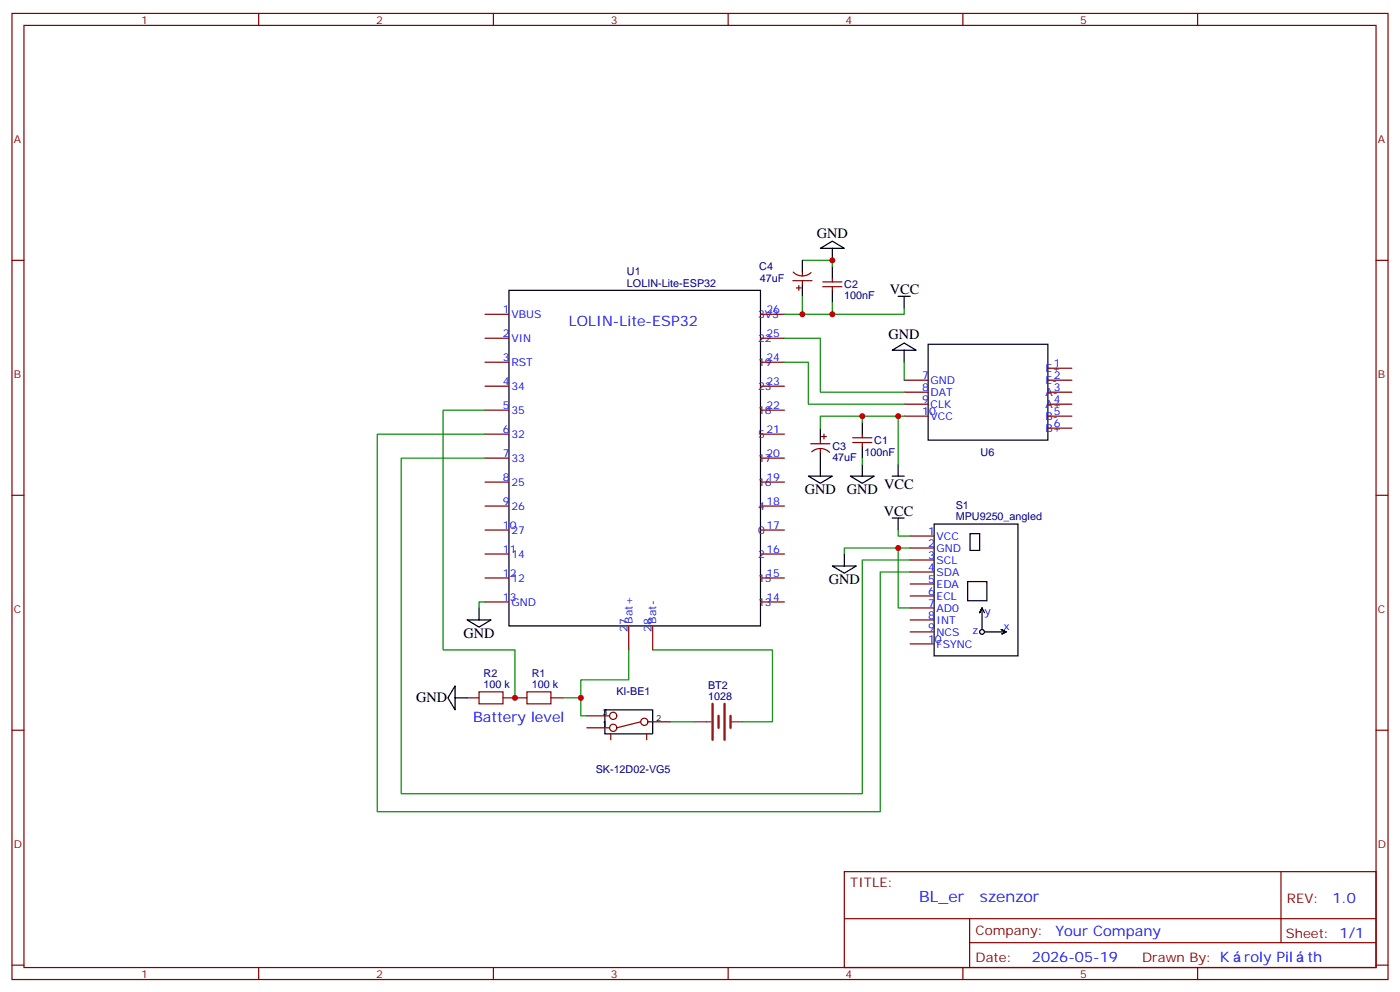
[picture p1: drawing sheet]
<svg xmlns="http://www.w3.org/2000/svg" width="412mm" height="292mm" viewBox="0 0 412 292" stroke-linecap="round" stroke-linejoin="round" font-family="sans-serif">
<g fill="none" stroke="#870000" stroke-width=".35">
<path d="M3.5 4h405.4v284.3h-405.4zM7.1 7.5h398.2v277.3h-398.2zM76.2 4v3.5M145.3 4v3.5M214.5 4v3.5M283.6 4v3.5M352.8 4v3.5M3.5 76.6h3.6M405.3 76.6h3.6M142.9 92.5h7M142.9 99.6h7M224 92.5h7.1"/>
<path d="M224 99.6h7.1M233.5 82.6h5.7M233.7 80.1a3.8 3.8 0 0 0 5.2 .1M234.6 84.7h1.4M235.3 84v1.4M236.4 80.2v1M236.4 82.6v1.1M242.4 84.4h5.6M242.4 83h5.6M245.2 81.9v1.1M245.2 84.4v1M142.9 106.6h7"/>
<path d="M142.9 113.7h7M224 106.6h7.1M224 113.7h7.1M266.3 111.9h7.1M266.3 115.4h7.1M266.3 119h7.1M308.7 108.4h7M308.7 111.9h7M308.7 115.4h7M308.7 119h7M142.9 120.7h7M142.9 127.8h7"/>
<path d="M142.9 134.8h7M224 120.7h7.1M224 127.8h7.1M224 134.8h7.1M238.8 130.6h5.7M239.1 133a3.8 3.8 0 0 1 5.3 .1M241.7 129.5v1.1M241.7 132v1.1M242 128.5h1.4M242.7 127.8v1.4M251.2 130.2h5.6M251.2 128.8h5.6"/>
<path d="M254 127.8v1M254 130.2v1.1M266.3 122.5h7.1M308.7 122.5h7M308.7 126h7M3.5 145.8h3.6M142.9 141.9h7M142.9 148.9h7M142.9 156h7M224 141.9h7.1M224 148.9h7.1M224 156h7.1"/>
<path d="M268.1 157.8h7.1M405.3 145.8h3.6M142.9 163.1h7M142.9 170.1h7M142.9 177.2h7M224 163.1h7.1M224 170.1h7.1M224 177.2h7.1M268.1 161.3h7.1M268.1 164.8h7.1M268.1 168.3h7.1M268.1 171.9h7.1"/>
<path d="M268.1 175.4h7.1M268.1 178.9h7.1M185.2 184.2v7.1M192.3 184.2v7.1M268.1 182.5h7.1M268.1 186h7.1M268.1 189.5h7.1M3.5 214.9h3.6M137.6 205.4h3.5M141.1 203.6h7.1v3.6h-7.1zM148.2 205.4h7M155.2 203.6h7.1v3.6h-7.1z"/>
<path d="M162.3 205.4h3.5M172.9 210.7h6.7M172.9 214.2h6.7M179.9 216v1.7M188.7 212.4l-7 1.8M190.5 216v1.7M190.9 212.4h6.7M405.3 214.9h3.6M248.7 256.5h156.6v28.3h-156.6zM377.3 256.6v20.8M248.7 270.4h156.5M285.6 277.4h119.6"/>
<path d="M285.6 270.4v14.1M3.5 284.1h3.6M76.2 284.8v3.5M145.3 284.8v3.5M214.5 284.8v3.5M283.6 284.8v3.5M352.8 284.8v3.5M405.3 284.1h3.6"/>
<circle cx="180.6" cy="214.2" r="1.06"/>
<circle cx="180.6" cy="210.7" r="1.06"/>
<circle cx="189.8" cy="212.4" r="1.06"/>
</g>
<g fill="none" stroke="#000" stroke-width=".35">
<path d="M236.4 76.6v3.6M241.7 73.1l3.5-2.1 3.5 2.1zM245.2 73.1v3.5M245.2 78.4v3.5M149.9 85.4h74.1v98.8h-74.1zM236.4 83.7v3.5M245.2 85.4v3.6M264.6 87.2h3.5M266.3 87.2v3.5M262.8 103.1l3.5-2.1 3.6 2.1zM266.3 103.1v3.5M273.4 101.3h35.3v28.2h-35.3z"/>
<path d="M241.7 126v3.5M241.7 133.1v7M254 124.2v3.6M254 131.3v3.5M254 136.6v3.5M264.6 136.6v3.5M238.1 140.1h7.1l-3.5 2.1zM250.5 140.1h7l-3.5 2.1zM262.8 140.1h3.5M262.8 152.5h3.5M264.6 152.5v3.5M275.2 154.2h24.7v38.8h-24.7z"/>
<path d="M285.8 157.1h2.8v4.9h-2.8zM141.1 178.9v3.6M245.2 166.6h7l-3.5 2.1zM248.7 163.1v3.5M285 171.2h5.7v5.6h-5.7zM137.6 182.5h7l-3.5 2.1zM290 180.3l-.7-1.4-.7 1.4 .7-1.4v6.4M290 186h6.3M294.9 185.3l1.4 .7-1.4 .7 1.4-.7zM134.1 201.9v7l-2.2-3.5zM134.1 205.4h3.5M178.2 208.9h14.1v7.1h-14.1z"/>
<circle cx="289.3" cy="186" r=".71"/>
</g>
<path d="M209.9 207.2v10.5M211.7 210.7v3.5M213.4 207.2v10.5M215.2 210.7v3.5" fill="none" stroke="#8c2424" stroke-width=".71"/>
<path d="M204.6 212.4h4.9M215.2 212.4h3.5" fill="none" stroke="#8c2424" stroke-width=".35"/>
<g fill="none" stroke="#008700" stroke-width=".35">
<path d="M236.4 76.6h8.8v1.8M231.1 99.6h10.6v15.8h24.6M236.4 87.2v5.3M245.2 89v3.5M266.3 90.7v1.8h-35.2M231.1 106.6h7v12.4h28.2M266.3 106.6v5.3M142.9 127.8h-31.8v111.1h148.2v-70.6h8.8M142.9 134.8h-24.7v98.8h135.8v-68.8h14.1M142.9 120.7h-12.4v70.6h21.2v14.1M254 122.5h-12.3v3.5M254 134.8v1.8"/>
<path d="M264.6 122.5h-10.6v1.7M266.3 122.5h-1.7v14.1M264.6 156v1.8h3.5M142.9 177.2h-1.8v1.7M264.6 161.3h-15.9v1.8M268.1 161.3h-3.5v17.6h3.5M185.2 191.3v8.8h-14.1v10.6h1.8M192.3 191.3h35.2v21.1h-8.8M165.8 205.4h5.3M197.6 212.4h7"/>
</g>
<g fill="#c00">
<circle cx="245.2" cy="92.5" r=".88"/>
<circle cx="264.6" cy="122.5" r=".88"/>
<circle cx="264.6" cy="161.3" r=".88"/>
<circle cx="254" cy="122.5" r=".88"/>
<circle cx="236.4" cy="92.5" r=".88"/>
<circle cx="245.2" cy="76.6" r=".88"/>
<circle cx="171.1" cy="205.4" r=".88"/>
<circle cx="151.7" cy="205.4" r=".88"/>
</g>
<g font-size="4.6" fill="#00f">
<text x="270.8" y="265.6">BL_er</text>
<text x="288.7" y="265.6">szenzor</text>
</g>
<g font-size="4.2">
<text x="240.6" y="69.9">GND</text>
<text x="262.1" y="86.5">VCC</text>
<text x="261.7" y="99.7">GND</text>
<text x="237.1" y="145.4">GND</text>
<text x="249.4" y="145.4">GND</text>
<text x="260.5" y="144.1">VCC</text>
<text x="260.3" y="151.8">VCC</text>
<text x="244.1" y="171.9">GND</text>
<text x="136.5" y="187.7">GND</text>
<text x="122.6" y="206.7">GND</text>
</g>
<g font-size="4.2" fill="#00f">
<text x="167.6" y="96">LOLIN-Lite-ESP32</text>
<text x="139.3" y="212.4">Battery level</text>
<text x="392.5" y="265.8">1.0</text>
<text x="310.9" y="275.4">Your Company</text>
<text x="304" y="283.2">2026-05-19</text>
<text x="366.5" y="283.1">roly Pil</text>
<text x="385.1" y="283.1">th</text>
</g>
<g font-size="3.9" fill="#800">
<text x="250.5" y="261.1">TITLE:</text>
<text x="379.1" y="265.8">REV:</text>
<text x="287.4" y="275.3">Company:</text>
<text x="378.7" y="275.9">Sheet: 1/1</text>
<text x="287.4" y="283">Date:</text>
<text x="336.4" y="283.1">Drawn By: K</text>
</g>
<g font-size="3.2" fill="#800">
<text x="41.6" y="6.9">1</text>
<text x="110.8" y="6.9">2</text>
<text x="179.9" y="6.9">3</text>
<text x="249.1" y="6.9">4</text>
<text x="318.2" y="6.9">5</text>
<text x="4.1" y="42.1">A</text>
<text x="405.9" y="42.1">A</text>
<text x="4.1" y="111.2">B</text>
<text x="405.9" y="111.2">B</text>
<text x="4.1" y="180.3">C</text>
<text x="405.9" y="180.3">C</text>
<text x="4.1" y="249.5">D</text>
<text x="405.9" y="249.5">D</text>
<text x="41.6" y="287.8">1</text>
<text x="110.8" y="287.8">2</text>
<text x="179.9" y="287.8">3</text>
<text x="249.1" y="287.8">4</text>
<text x="318.2" y="287.8">5</text>
</g>
<g font-size="3.2" fill="#000080">
<text x="184.7" y="81">U1</text>
<text x="223.7" y="79.5">C4</text>
<text x="223.8" y="83.1">47uF</text>
<text x="184.7" y="84.4">LOLIN-Lite-ESP32</text>
<text x="248.7" y="88">100nF</text>
<text x="248.7" y="84.8">C2</text>
<text x="257.5" y="130.6">C1</text>
<text x="245.2" y="135.7">47uF</text>
<text x="245.2" y="132.5">C3</text>
<text x="254.6" y="134.2">100nF</text>
<text x="288.9" y="134.1">U6</text>
<text x="281.5" y="149.9">S1</text>
<text x="281.5" y="153.1">MPU9250_angled</text>
<text x="142.4" y="202.6">100 k</text>
<text x="142.4" y="199.3">R2</text>
<text x="156.6" y="202.6">100 k</text>
<text x="156.6" y="199.3">R1</text>
<text x="208.6" y="202.9">BT2</text>
<text x="181.6" y="204.7">KI-BE1</text>
<text x="208.6" y="206.1">1028</text>
<text x="175.5" y="227.7">SK-12D02-VG5</text>
</g>
<g font-size="3.2" fill="#00f">
<text x="148.2" y="92.1">1</text>
<text x="150.6" y="93.6">VBUS</text>
<text x="223.3" y="93.6">3V3</text>
<text x="225.8" y="92.1">26</text>
<text x="148.2" y="99.2">2</text>
<text x="150.6" y="100.6">VIN</text>
<text x="223.3" y="100.6">22</text>
<text x="225.8" y="99.2">25</text>
<text x="148.2" y="106.3">3</text>
<text x="150.6" y="107.7">RST</text>
<text x="223.3" y="107.7">19</text>
<text x="225.8" y="106.3">24</text>
<text x="148.2" y="113.3">4</text>
<text x="225.8" y="113.3">23</text>
<text x="271.6" y="111.5">7</text>
<text x="274.1" y="113">GND</text>
<text x="308" y="109.4">E+</text>
<text x="308" y="113">E-</text>
<text x="310.4" y="108">1</text>
<text x="310.4" y="111.5">2</text>
<text x="150.6" y="114.7">34</text>
<text x="223.3" y="114.7">23</text>
<text x="271.6" y="115.1">8</text>
<text x="271.6" y="118.6">9</text>
<text x="274.1" y="116.5">DAT</text>
<text x="308" y="116.5">A-</text>
<text x="310.4" y="115.1">3</text>
<text x="310.4" y="118.6">4</text>
<text x="148.2" y="120.4">5</text>
<text x="150.6" y="121.8">35</text>
<text x="223.3" y="121.8">18</text>
<text x="225.8" y="120.4">22</text>
<text x="271.6" y="122.1">10</text>
<text x="274.1" y="120">CLK</text>
<text x="274.1" y="123.5">VCC</text>
<text x="308" y="120">A+</text>
<text x="308" y="123.5">B-</text>
<text x="310.4" y="122.1">5</text>
<text x="310.4" y="125.7">6</text>
<text x="148.2" y="127.4">6</text>
<text x="150.6" y="128.8">32</text>
<text x="223.3" y="128.8">5</text>
<text x="225.8" y="127.4">21</text>
<text x="308" y="127.1">B+</text>
<text x="148.2" y="134.5">7</text>
<text x="150.6" y="135.9">33</text>
<text x="223.3" y="135.9">17</text>
<text x="225.8" y="134.5">20</text>
<text x="148.2" y="141.5">8</text>
<text x="150.6" y="142.9">25</text>
<text x="223.3" y="142.9">16</text>
<text x="225.8" y="141.5">19</text>
<text x="148.2" y="148.6">9</text>
<text x="225.8" y="148.6">18</text>
<text x="148.2" y="155.6">10</text>
<text x="150.6" y="150">26</text>
<text x="223.3" y="150">4</text>
<text x="225.8" y="155.6">17</text>
<text x="150.6" y="157.1">27</text>
<text x="223.3" y="157.1">0</text>
<text x="273.4" y="157.4">1</text>
<text x="273.4" y="160.9">2</text>
<text x="275.9" y="158.8">VCC</text>
<text x="148.2" y="162.7">11</text>
<text x="150.6" y="164.1">14</text>
<text x="223.3" y="164.1">2</text>
<text x="225.8" y="162.7">16</text>
<text x="273.4" y="164.5">3</text>
<text x="273.4" y="168">4</text>
<text x="275.9" y="162.3">GND</text>
<text x="275.9" y="165.9">SCL</text>
<text x="148.2" y="169.8">12</text>
<text x="150.6" y="171.2">12</text>
<text x="223.3" y="171.2">15</text>
<text x="225.8" y="169.8">15</text>
<text x="273.4" y="171.5">5</text>
<text x="275.9" y="169.4">SDA</text>
<text x="275.9" y="172.9">EDA</text>
<text x="148.2" y="176.8">13</text>
<text x="150.6" y="178.2">GND</text>
<text x="223.3" y="178.2">13</text>
<text x="225.8" y="176.8">14</text>
<text x="273.4" y="175">6</text>
<text x="273.4" y="178.6">7</text>
<text x="275.9" y="176.5">ECL</text>
<text x="275.9" y="180">AD0</text>
<text x="184.9" y="186" transform="rotate(-90 184.9 186)">27</text>
<text x="186.3" y="183.5" transform="rotate(-90 186.3 183.5)">Bat+</text>
<text x="191.9" y="186" transform="rotate(-90 191.9 186)">28</text>
<text x="193.3" y="183.5" transform="rotate(-90 193.3 183.5)">Bat-</text>
<text x="273.4" y="182.1">8</text>
<text x="273.4" y="185.6">9</text>
<text x="275.9" y="183.5">INT</text>
<text x="290" y="181">y</text>
<text x="295.6" y="185.3">x</text>
<text x="273.4" y="189.2">10</text>
<text x="275.9" y="187">NCS</text>
<text x="275.9" y="190.6">FSYNC</text>
<text x="286.5" y="186.7">z</text>
</g>
<g font-size="2.5">
<text x="177.4" y="210.3">3</text>
<text x="177.4" y="213.9">1</text>
<text x="193.3" y="212.1">2</text>
</g>
</svg>
